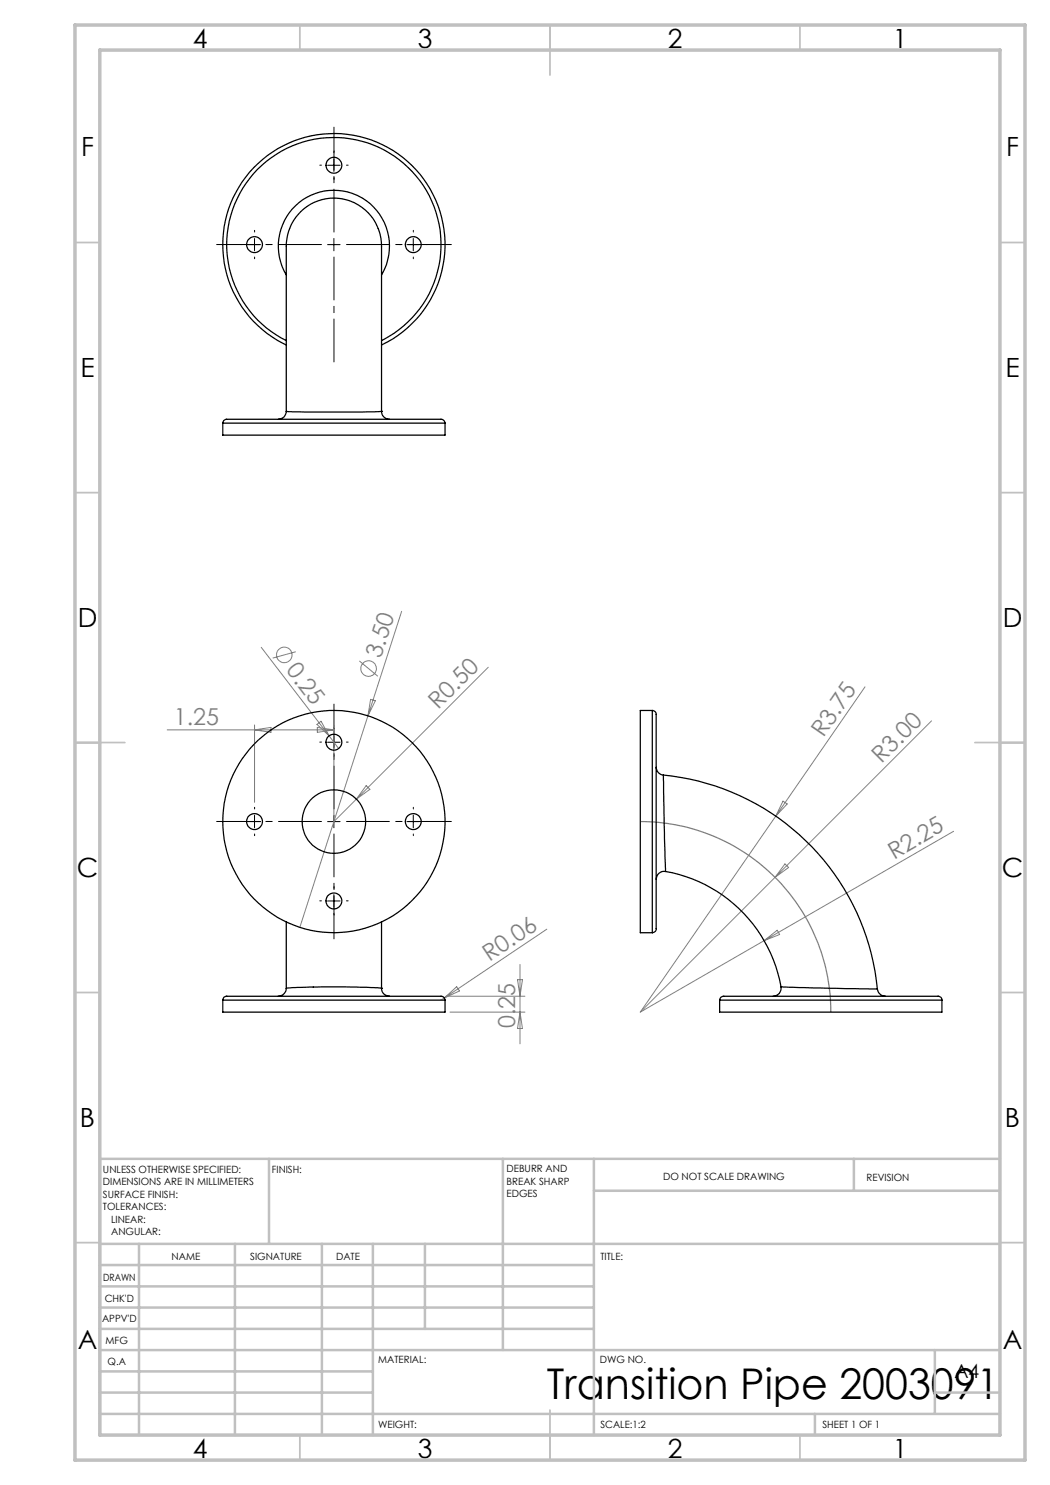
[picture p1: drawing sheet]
<svg xmlns="http://www.w3.org/2000/svg" width="210mm" height="297mm" viewBox="0 0 210 297" stroke-linecap="round" stroke-linejoin="round" font-family="sans-serif">
<g fill="none" stroke="#808080" stroke-width=".2">
<path d="M52.2 129.5l13.6 17.7M59.2 130.3l-4.7 1.3M71.9 132.2l3.7 3.1M74.1 139.9l1 .3-1.5 3zM80.3 122.3l-6.7 20.9M97.6 133.5l-30.8 30.8M173 137.4l-44.9 65M33.4 146h33.4M50.9 145v15.5M50.9 146l3.3-.5v1zM63.4 144.9l.8-.7 1.6 3zM63.5 145.5l3.3 .5-3.3 .5z"/>
<path d="M65.8 147.2l1.9 2.5M66.8 145v18.3M73.2 157.1l.8 .8-2.7 1.9zM73.6 143.2l-13.6 42.3M186.3 144.2l-58.2 58.2M156.6 160.2l.8 .6-2.2 2.4zM157 172.8l.7 .7-2.7 2zM190.7 166.3l-37.9 21.8M88.9 199.6l-.7 .4M88.9 199.6l2.4-2.3 .6 .9zM89.2 199.2h15.8M103.5 195.9h1l-.5 3.3z"/>
<path d="M104 192.9v15.9M109.4 185.8l-20.5 13.8M152.8 188.1l-24.7 14.3M152.8 188.1l2.6-2 .5 .8zM90 202.4h15M104 202.4l.5 3.3h-1z"/>
<circle cx="56.9" cy="131" r="1.55"/>
<circle cx="73.7" cy="133.7" r="1.56"/>
</g>
<path d="M128.1 164.3a38.1 38.1 0 0 1 38.1 38.1" fill="none" stroke="#808080" stroke-width=".25"/>
<path d="M64.3 48.9h-21M66.8 46.4v-21M66.8 51.4v21M69.3 48.9h21M64.3 164.3h-21M66.8 161.8v-21M66.8 166.8v21M69.3 164.3h21" fill="none" stroke="#000" stroke-width=".2" stroke-dasharray="15.2 1.3 1.3 1.3" stroke-dashoffset="6.7"/>
<g fill="none" stroke="#000" stroke-width=".2" stroke-dasharray="15.2 1.3 1.3 1.3">
<path d="M64.3 33h-.3M66.8 30.5v-.3M66.8 35.5v.4M69.3 33h.3M48.4 48.9h-.3M50.9 46.4v-.3M50.9 51.4v.3M53.4 48.9h.4M80.2 48.9h-.4M82.7 46.4v-.3M82.7 51.4v.3M85.2 48.9h.3"/>
<path d="M64.3 148.4h-.3M66.8 145.9v-.3M66.8 150.9v.4M69.3 148.4h.3M48.4 164.3h-.3M50.9 161.8v-.3M50.9 166.8v.3M53.4 164.3h.4M66.8 177.7v-.4M80.2 164.3h-.4M82.7 161.8v-.3M82.7 166.8v.3"/>
<path d="M85.2 164.3h.3M64.3 180.2h-.3M66.8 182.7v.3M69.3 180.2h.3"/>
</g>
<g fill="none" stroke="#000" stroke-width=".2">
<path d="M65.5 33.1h2.5M66.8 31.8v2.5M49.6 48.9h2.5M50.9 47.7v2.5M65.5 48.9h2.5M66.8 47.7v2.5M81.4 48.9h2.5M82.7 47.7v2.5M65.5 148.4h2.5M66.8 147.2v2.5M49.6 164.3h2.5M50.9 163.1v2.5"/>
<path d="M65.5 164.3h2.5M66.8 163.1v2.5M66.8 178.9v2.5M81.4 164.3h2.5M82.7 163.1v2.5M65.5 180.2h2.5"/>
</g>
<g fill="none" stroke="#c0c0c0" stroke-width=".35">
<path d="M60 5v5M110 5v10M160 5v5M15 48.5h5M200 48.5h5M15 98.5h5M200 98.5h5M15 148.5h10M195 148.5h10M15 198.5h5M200 198.5h5M15 248.5h5"/>
<path d="M200 248.5h5M60 287v5M110 282v10M160 287v5"/>
</g>
<g fill="none" stroke="#c0c0c0" stroke-width=".5">
<path d="M53.8 231.8v17M100.6 231.8v38.2M118.8 231.8v55.2M118.8 238.2h81.2M170.8 231.8v6.4M200 231.8h-180v55.2M20 248.8h180M20 257.3h98.8M20 253h98.8M27.8 248.8v38.2M47 248.8v38.2M64.4 248.8v38.2"/>
<path d="M74.6 248.8v38.2M85 248.8v17M20 265.8h98.8M20 261.5h98.8M20 278.5h54.6M20 274.3h54.6M20 270h180M187 278.5h13M187 270v12.8M20 282.8h180M163 282.8v4.2"/>
</g>
<path d="M15 5h190v287h-190zM20 10h180v277h-180z" fill="none" stroke="#c0c0c0" stroke-width=".7"/>
<g fill="none" stroke="#000" stroke-width=".25">
<path d="M57.3 49.2v33.1M57.3 49.2a9.5 9.5 0 0 1 9.5-9.6 9.5 9.5 0 0 1 9.5 9.6M57.3 55a11.1 11.1 0 0 1 9.5-16.9 11.1 11.1 0 0 1 9.5 16.9M76.3 49.2v33.1M57.3 69a22.2 22.2 0 0 1-7.9-33.9 22.2 22.2 0 0 1 34.8 0 22.2 22.2 0 0 1-7.9 33.9M57.3 68.1a21.4 21.4 0 0 1-7.2-32.6 21.4 21.4 0 0 1 33.4 0 21.4 21.4 0 0 1-7.2 32.6M44.6 84.6a1.1 1.1 0 0 1 1.5-.7h41.6a.97 .97 0 0 1 1.3 .7M44.6 84.6v2.4h44.4v-2.4M44.6 84.6h44.4M57.3 82.3a1.57 1.57 0 0 1-1.6 1.6M57.3 82.3l3.5 .1h11.8l3.7-.1M76.3 82.3a1.57 1.57 0 0 0 1.6 1.6"/>
<path d="M76.3 82.3h.1M130.5 142.1a.89 .89 0 0 1 .7 1.2v42.2a.84 .84 0 0 1-.7 1M130.5 142.1h-2.4v44.4h2.4M130.5 142.1v44.4M131.2 153.5a1.57 1.57 0 0 0 1.5 1.5M132.7 155a47.7 47.7 0 0 1 42.8 42.8M132.7 155l.4 19.3M131.2 175.9a1.58 1.58 0 0 1 1.9-1.6 28.5 28.5 0 0 1 23.1 23.1M57.3 184.4v13.3M57.3 197.7a1.63 1.63 0 0 1-1.6 1.5M57.3 197.7l6.9-.3h8.9l3.2 .3M76.3 184.4v13.3"/>
<path d="M76.3 197.7a1.57 1.57 0 0 0 1.6 1.5M76.3 197.7h.1M156.2 197.4a1.59 1.59 0 0 1-1.5 1.8M156.2 197.4l19.3 .4M175.5 197.8a1.64 1.64 0 0 0 1.6 1.4M44.6 200a.99 .99 0 0 1 1.3-.8h41.9a.94 .94 0 0 1 1.2 .8M44.6 200v2.4h44.4v-2.4M44.6 200h44.4M143.9 200a.97 .97 0 0 1 1.3-.8h42.3a.82 .82 0 0 1 .9 .8M143.9 200v2.4h44.5v-2.4M143.9 200h44.5"/>
<circle cx="66.8" cy="33.1" r="1.58"/>
<circle cx="50.9" cy="48.9" r="1.58"/>
<circle cx="82.7" cy="48.9" r="1.58"/>
<circle cx="66.8" cy="148.4" r="1.58"/>
<circle cx="50.9" cy="164.3" r="1.58"/>
<circle cx="66.8" cy="164.3" r="22.2"/>
<circle cx="66.8" cy="164.3" r="6.4"/>
<circle cx="82.7" cy="164.3" r="1.58"/>
<circle cx="66.8" cy="180.2" r="1.58"/>
</g>
<text font-size="8.5" x="109.3" y="279.7">Transition Pipe 2003091</text>
<g font-size="5.3">
<text x="38.5" y="9.5">4</text>
<text x="83.5" y="9.5">3</text>
<text x="133.6" y="9.5">2</text>
<text x="178.6" y="9.5">1</text>
<text x="16.2" y="31.2">F</text>
<text x="201.2" y="31.2">F</text>
<text x="16.1" y="75.5">E</text>
<text x="201.1" y="75.5">E</text>
<text x="15.5" y="125.5">D</text>
<text x="200.5" y="125.5">D</text>
<text x="15.4" y="175.5">C</text>
<text x="200.4" y="175.5">C</text>
<text x="16" y="225.5">B</text>
<text x="201" y="225.5">B</text>
<text x="15.5" y="269.7">A</text>
<text x="200.5" y="269.7">A</text>
<text x="38.5" y="291.5">4</text>
<text x="83.5" y="291.5">3</text>
<text x="133.6" y="291.5">2</text>
<text x="178.6" y="291.5">1</text>
</g>
<g font-size="4.7" fill="#808080">
<text x="76.2" y="131.8" transform="rotate(-72 76.2 131.8)">3.50</text>
<text x="57.1" y="134" transform="rotate(53 57.1 134)">0.25</text>
<text x="87.6" y="142" transform="rotate(-45 87.6 142)">R0.50</text>
<text x="34.8" y="144.9">1.25</text>
<text x="164.7" y="147.6" transform="rotate(-55 164.7 147.6)">R3.75</text>
<text x="176.3" y="152.8" transform="rotate(-45 176.3 152.8)">R3.00</text>
<text x="178.8" y="171.9" transform="rotate(-30 178.8 171.9)">R2.25</text>
<text x="97.9" y="192.3" transform="rotate(-34 97.9 192.3)">R0.06</text>
<text x="103" y="205.6" transform="rotate(-90 103 205.6)">0.25</text>
</g>
<text font-size="3.9" x="190.9" y="275.5">A4</text>
<g font-size="2">
<text x="20.6" y="234.6">UNLESS OTHERWISE SPECIFIED:</text>
<text x="20.6" y="237.1">DIMENSIONS ARE IN MILLIMETERS</text>
<text x="20.6" y="239.6">SURFACE FINISH:</text>
<text x="54.4" y="234.6">FINISH:</text>
<text x="101.3" y="234.5">DEBURR AND</text>
<text x="101.3" y="237">BREAK SHARP</text>
<text x="101.3" y="239.5">EDGES</text>
<text x="132.6" y="236">DO NOT SCALE DRAWING</text>
<text x="173.3" y="236.2">REVISION</text>
<text x="20.6" y="242.1">TOLERANCES:</text>
<text x="22.2" y="244.6">LINEAR:</text>
<text x="22.2" y="247.1">ANGULAR:</text>
<text x="34.3" y="252">NAME</text>
<text x="50" y="251.9">SIGNATURE</text>
<text x="67.2" y="251.9">DATE</text>
<text x="120.1" y="251.9">TITLE:</text>
<text x="20.6" y="256.1">DRAWN</text>
<text x="20.9" y="260.3">CHK'D</text>
<text x="20.4" y="264.4">APPV'D</text>
<text x="21.1" y="268.8">MFG</text>
<text x="21.5" y="273">Q.A</text>
<text x="75.6" y="272.5">MATERIAL:</text>
<text x="120" y="272.5">DWG NO.</text>
<text x="75.6" y="285.5">WEIGHT:</text>
<text x="120.1" y="285.6">SCALE:1:2</text>
<text x="164.5" y="285.6">SHEET 1 OF 1</text>
</g>
</svg>
